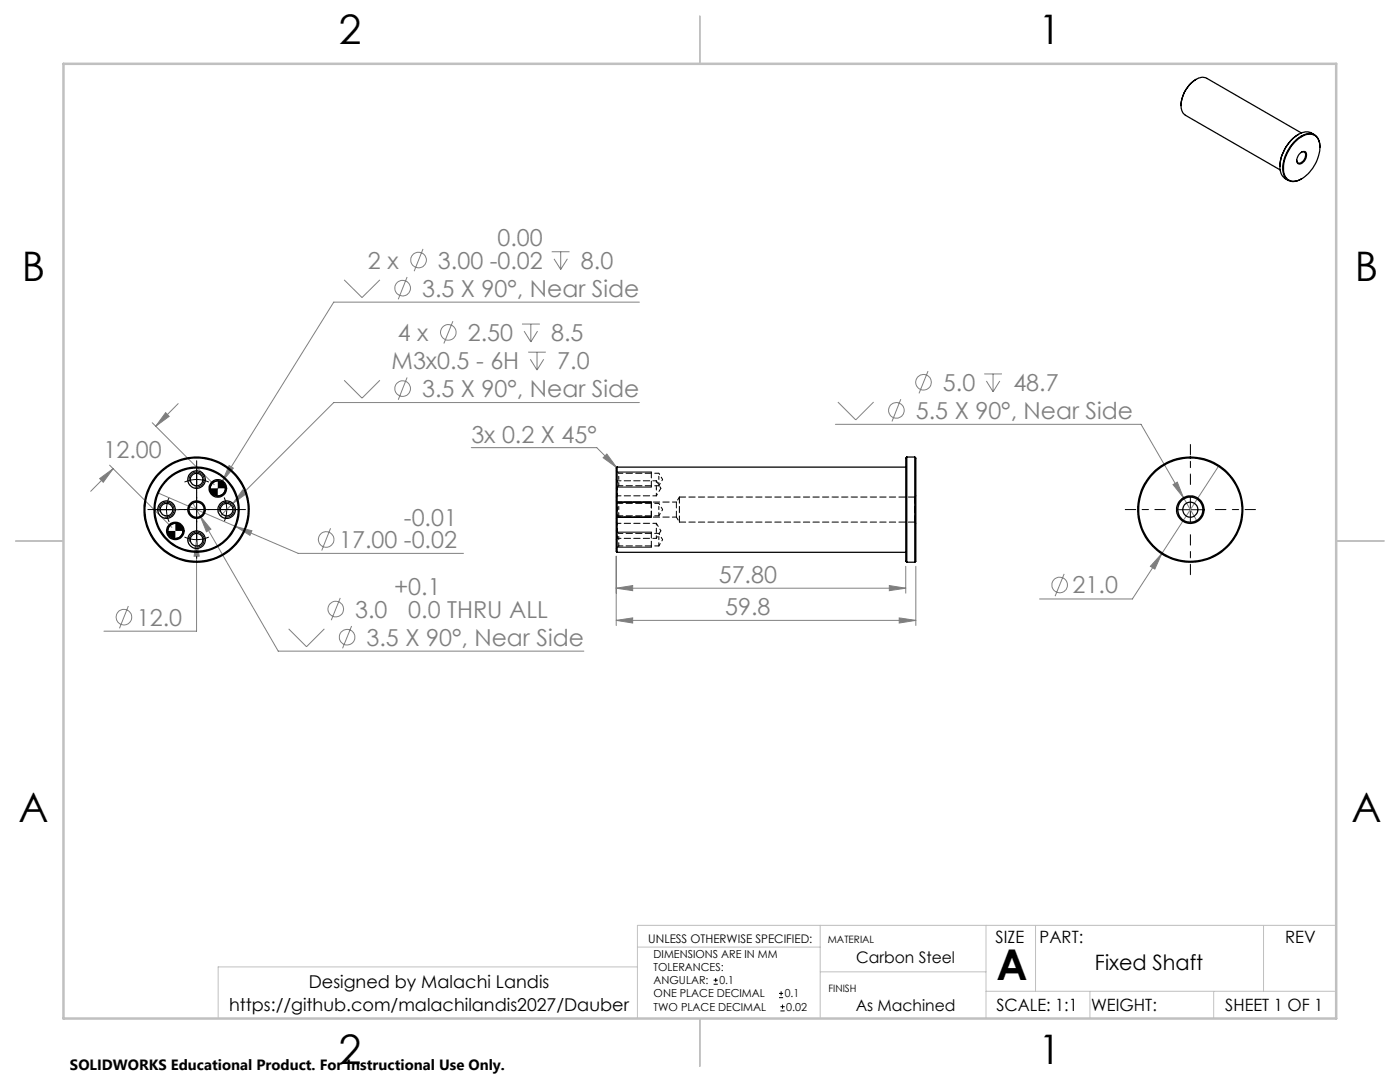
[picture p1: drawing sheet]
<svg xmlns="http://www.w3.org/2000/svg" width="279mm" height="216mm" viewBox="0 0 279 216" stroke-linecap="round" stroke-linejoin="round" font-family="sans-serif">
<g fill="none" stroke="#808080" stroke-width=".2">
<path d="M68.7 55.8l3.5 3.6 3.6-3.6M81.2 55.3l-1.7 4.4M84.4 49.7l-1.7 4.4M110.1 50.2h3.6M110.6 51.6l1.3 2.2M111.9 50.2v3.6M113.2 51.6l-1.3 2.2M68.7 75.9l3.5 3.5 3.6-3.5M81.2 75.3l-1.7 4.5M90.4 64.1l-1.8 4.4M104.2 64.7h3.5M104.6 66.1l1.3 2.1"/>
<path d="M105.4 70.3h3.5M105.8 71.7l1.4 2.1M105.9 64.7v3.5M107.2 70.3v3.5M107.3 66.1l-1.4 2.1M108.5 71.7l-1.3 2.1M127.6 60.3h-61l-22.2 35.7M179.8 79.7l-1.8 4.4M185.2 74l-1.8 4.5M196.4 74.6h3.6M196.8 76l1.4 2.2M198.2 74.6v3.6"/>
<path d="M199.5 76l-1.3 2.2M19.9 95.5l2.7-2-2 2.7zM21.9 92.8l12.4 12.4M22.6 93.5l-4.5 4.5M30.4 84.3l12.4 12.4M31.4 98.3l15.6 6.8M33.1 82.3l.7 .8-2.7 2zM35.6 80.5l-4.5 4.6M39.2 95.7v30.2h-18.5M44.4 96l-1.9 3M45.7 92.9l.9 .5-2.2 2.6zM48.4 97.8l.8 .7-2.7 2z"/>
<path d="M94.1 89.3h25l4 4M120.4 91.3l.7-.7 2 2.7zM127.6 80.3h-61l-22.6 22.6M166.7 84.7h61l8.5 14.6M167.2 80.2l3.6 3.6 3.5-3.6M234.1 96.7l.9-.5 1.2 3.1zM236.2 99.3l2.7 4.8M243.3 92.9l-11.5 17.6M38.5 100.4l1.5 2.6M39.2 107.7l.6 3.3h-1.1zM40 103l2.1 2.6-.9 .5zM40 103l15.5 26.9h61"/>
<path d="M47 105.1l3.3 .8-.4 .9zM47 105.1l12.5 5.3h33M66 105.4l-1.8 4.5M67.9 119.3l-1.8 4.5M123 117.4l3.3-.6v1.1zM123 111v13.8M123 117.4h57.8M177.5 116.8l3.3 .6-3.3 .5zM180.8 113v5.4M182.8 113v11.8M212.4 114.5l-1.8 4.5M231.8 110.5l-1.3 3.1-.9-.6z"/>
<path d="M231.8 110.5l-5.8 9h-18.5M25.6 120.9l-1.8 4.5M57.6 125.5l3.6 3.5 3.5-3.5M70.2 124.9l-1.8 4.5M123 123.8l3.3-.5v1zM123 123.8h59.8M179.5 123.3l3.3 .5-3.3 .5z"/>
<circle cx="80.4" cy="57.5" r="1.55"/>
<circle cx="83.5" cy="51.9" r="1.55"/>
<circle cx="80.4" cy="77.5" r="1.55"/>
<circle cx="89.5" cy="66.3" r="1.55"/>
<circle cx="184.3" cy="76.3" r="1.56"/>
<circle cx="178.9" cy="81.9" r="1.56"/>
<circle cx="65.1" cy="107.6" r="1.56"/>
<circle cx="211.5" cy="116.7" r="1.55"/>
<circle cx="24.7" cy="123.2" r="1.55"/>
<circle cx="67" cy="121.5" r="1.56"/>
<circle cx="69.3" cy="127.1" r="1.56"/>
</g>
<g fill="none" stroke="#000" stroke-width=".2">
<path d="M33.8 99.3a5.9 5.9 0 0 0 0 4.8M37.8 96.1a1.5 1.5 0 0 1 1.3-1.9 1.5 1.5 0 0 1 1.6 1.6 1.5 1.5 0 0 1-1.9 1.4M43.5 96a1.5 1.5 0 0 0-1.5 1.4M45 97.4a1.5 1.5 0 0 1-1.5 1.6M123.2 94.2h6.8M123.2 97.2h6.8M237.6 99.2v5M30.7 101.7h5M31.8 102.1a1.5 1.5 0 0 1 1.3-1.9 1.5 1.5 0 0 1 1.6 1.6 1.5 1.5 0 0 1-1.9 1.4M35 104.4a1.56 1.56 0 0 0-1.5 1.5M36.5 105.9a1.49 1.49 0 0 1-1.5 1.6M37.8 108.1a1.5 1.5 0 0 1 1.3-1.9 1.5 1.5 0 0 1 1.6 1.6 1.5 1.5 0 0 1-1.9 1.3"/>
<path d="M43.8 102.1a1.5 1.5 0 0 1 1.3-1.9 1.5 1.5 0 0 1 1.6 1.6 1.5 1.5 0 0 1-1.9 1.4M123.2 106.2h6.8M123.2 109.2h6.8M123.2 100.2h6.8M123.2 103.2h6.8M235.1 101.7h5M142.4 196.4h.9M142.4 195.6h.9M142.8 195.2v.8M155.5 199.1h.8M155.5 198.2h.8M155.9 197.8v.8"/>
<path d="M155.8 201.7h.8M155.8 200.9h.8M156.2 200.4v.9"/>
</g>
<path d="M39.3 95.7l-1.3 .1-1.2 .4M39.3 95.7l1.2 .1 1.2 .4M39.3 107.7l1.2-.2 1.2-.3M39.3 107.7l-1.3-.2-1.2-.3M45.3 101.7l-.2-1.3-.4-1.1M45.3 101.7l-.2 1.2-.4 1.2" fill="none" stroke="#000" stroke-width=".2" stroke-dasharray="15.2 1.3 1.3 1.3" stroke-linecap="butt"/>
<path d="M237.6 96.7v-8M232.6 101.7h-8M237.6 106.7v8M242.6 101.7h8" fill="none" stroke="#000" stroke-width=".2" stroke-dasharray="15.2 1.3 1.3 1.3" stroke-dashoffset="13.1"/>
<path d="M127.2 189h36.5M127.2 192.9h-83.7v10.3M163.7 184.6v18.6M163.7 193.9h33.1M196.8 184.6v18.6M196.8 197.8h69.9M206.7 184.6v13.2M217.5 197.8v5.4M242.2 197.8v5.4M252.2 184.6v13.2M266.7 184.6h-139.5v18.6" fill="none" stroke="#c0c0c0" stroke-width=".2"/>
<path d="M139.7 3.2v9.5M3.1 107.9h9.6M266.7 107.9h9.5M139.7 203.2v9.6" fill="none" stroke="#c0c0c0" stroke-width=".25"/>
<path d="M12.7 12.7h254v190.5h-254z" fill="none" stroke="#c0c0c0" stroke-width=".5"/>
<g fill="none" stroke="#000" stroke-width=".2" stroke-dasharray="15.2 1.3 1.3 1.3">
<path d="M39.3 96.7v-3.5M39.3 95.7v-2.5M39.3 95.7v2.5M39.3 93.2v-1.3M39.3 98.2v1.2M30.8 101.7h-1.3M34.3 101.7h-3.5M35.8 101.7h1.2M39.3 101.7v-2.5M39.3 101.7h-2.6M39.3 101.7v2.5M39.3 101.7h2.5"/>
<path d="M39.3 106.7v3.5M39.3 107.7v2.5M39.3 107.7v-2.5M39.3 110.2v1.2M39.3 105.2v-1.3M42.8 101.7h-1.3M44.3 101.7h3.5M45.3 101.7h2.5M45.3 101.7h-2.6M47.8 101.7h1.2"/>
</g>
<path d="M130 97.2v-3M130 109.2v-3M130 103.2v-3" fill="none" stroke="#000" stroke-width=".2" stroke-dasharray="1.3 .6" stroke-dashoffset=".1"/>
<path d="M47 105.1l2.9 1.7 .4-.9zM45.7 92.9l-1.3 3.1 2.2-2.6zM48.4 97.8l-1.9 2.7 2.7-2zM40 103l1.2 3.1 .9-.5zM33.1 82.3l.7 .8-2.7 2zM19.9 95.5l2.7-2-2 2.7zM39.2 107.7l-.5 3.3h1.1zM120.4 91.3l.7-.7 2 2.7zM123 117.4l3.3-.6v1.1zM177.5 116.8l3.3 .6-3.3 .5zM123 123.8l3.3-.5v1zM179.5 123.3l3.3 .5-3.3 .5zM234.1 96.7l2.1 2.6-1.2-3.1zM231.8 110.5l-2.2 2.5 .9 .6z" fill="#808080"/>
<path d="M42 97.4a1.5 1.5 0 0 0 1.5 1.6v-1.6zM43.5 96v1.4h1.5a1.5 1.5 0 0 0-1.5-1.4zM33.5 105.9a1.56 1.56 0 0 0 1.5 1.6v-1.6zM35 104.4v1.5h1.5a1.49 1.49 0 0 0-1.5-1.5z" fill="#000"/>
<g fill="none" stroke="#000" stroke-width=".25">
<path d="M238.7 15.8a6.5 6.5 0 0 0-3 5.2M258.3 28.4a3.7 3.7 0 0 1 3.9-1.4 3.1 3.1 0 0 1 1 3.7 7.2 7.2 0 0 1-4.6 5.4 2.15 2.15 0 0 1-2.4-2.7 8.1 8.1 0 0 1 2.1-5zM259.2 26.8a8 8 0 0 0-3.8 6.4M259.4 30.7a.69 .69 0 0 1 .8-.5 .69 .69 0 0 1 .5 .7 1.7 1.7 0 0 1-1.5 1.8 1.19 1.19 0 0 1 0-1.8zM259.7 26.5l-18.9-10.9a2.77 2.77 0 0 0-3.1 1 5.8 5.8 0 0 0-1.8 5.6l.7 .8 18.9 10.9M259.7 30.4h.1a.57 .57 0 0 1 .7 .1 .57 .57 0 0 1 0 .7 1.29 1.29 0 0 1-1.5 1.3l-.2-.5M262.3 26.9a3.2 3.2 0 0 0-4.2 .7 7.3 7.3 0 0 0-2.5 6.9l.4 .7 1.1 .8M263.4 29.4a2.21 2.21 0 0 0-2.7-2.7 7.5 7.5 0 0 0-4.5 8 2.16 2.16 0 0 0 3.5 1h.1M123.2 93.2v17M123.2 93.2l-.2 .2v16.6l.2 .2M123.2 93.2h57.6M181 91.2l-.2 .2v19.5a1.38 1.38 0 0 0 .2 1.3"/>
<path d="M181 91.2v21M181 91.2h1.6M182.6 91.2v21M182.6 91.2l.2 .2v19.5a1.38 1.38 0 0 1-.2 1.3M123.2 110.2h57.6M181 112.2h1.6"/>
<circle cx="39.2" cy="95.7" r="1.75"/>
<circle cx="39.2" cy="95.7" r="1.25"/>
<circle cx="43.5" cy="97.5" r="1.75"/>
<circle cx="43.5" cy="97.5" r="1.5"/>
<circle cx="33.2" cy="101.7" r="1.25"/>
<circle cx="33.2" cy="101.7" r="1.75"/>
<circle cx="35" cy="106" r="1.74"/>
<circle cx="35" cy="105.9" r="1.49"/>
<circle cx="39.2" cy="101.7" r="8.3"/>
<circle cx="39.2" cy="101.7" r="10.3"/>
<circle cx="39.2" cy="107.7" r="1.75"/>
<circle cx="39.2" cy="101.7" r="1.75"/>
<circle cx="39.2" cy="101.7" r="10.5"/>
<circle cx="39.2" cy="101.7" r="1.51"/>
<circle cx="39.2" cy="107.7" r="1.25"/>
<circle cx="39.2" cy="101.7" r="8.5"/>
<circle cx="45.2" cy="101.7" r="1.75"/>
<circle cx="45.2" cy="101.7" r="1.25"/>
<circle cx="237.5" cy="101.7" r="1.51"/>
<circle cx="237.6" cy="101.7" r="10.5"/>
<circle cx="237.6" cy="101.7" r="2.51"/>
<circle cx="237.6" cy="101.7" r="2.75"/>
<circle cx="237.6" cy="101.7" r="10.3"/>
</g>
<g fill="none" stroke="#000" stroke-width=".2" stroke-dasharray="1.3 .6" stroke-dashoffset=".6">
<path d="M123.2 98.9h7.8M123.5 95.7v-1.3M123.5 96.9v-1.2M131 95.9h-7.8M131.5 95.7v-1.3M131.5 96.9v-1.2M135.6 99.2l-.6 1M123.2 107.4h7.8M123.5 101.7v-1.3M123.5 102.9v-1.2M123.5 107.7v-1.3M123.5 108.9v-1.2"/>
<path d="M131 104.4h-7.8M131.5 101.7v-1.3M131.5 102.9v-1.2M131.5 107.7v-1.3M131.5 108.9v-1.2M135 103.2l.6 1"/>
</g>
<path d="M123.2 97.4v-1.5M123.2 98.9v-1.5M131 97.4v-1.5M131 98.9v-1.5M123.2 101.7v-1.5M123.2 103.2v-1.5M123.2 105.9v-1.5M123.2 107.4v-1.5M131 105.9v-1.5M131 107.4v-1.5" fill="none" stroke="#000" stroke-width=".2" stroke-dasharray="1.3 .6" stroke-dashoffset=".8"/>
<path d="M123 99.2l.2-.3M123.2 95.9l-.2-.2M135.6 99.2v5M182.5 99.2v5M182.5 99.2h-46.9M182.8 98.9l-.3 .3M123 107.7l.2-.3M123.2 104.4l-.2-.2M135.6 104.2h46.9M182.5 104.2l.3 .2" fill="none" stroke="#000" stroke-width=".2" stroke-dasharray="1.3 .6"/>
<path d="M135 100.2v3" fill="none" stroke="#000" stroke-width=".2" stroke-dasharray="1.3 .6" stroke-dashoffset=".1"/>
<path d="M123 97.4l.5-.5M123.5 94.4l-.5-.5M123.5 96.9h8M131.5 94.4h-8M123 103.4l.5-.5M123 109.4l.5-.5M123.5 100.4l-.5-.5M123.5 102.9h8M123.5 106.4l-.5-.5M123.5 108.9h8M131.5 100.4h-8M131.5 106.4h-8" fill="none" stroke="#000" stroke-width=".2" stroke-dasharray="1.3 .6" stroke-dashoffset=".4"/>
<path d="M131.5 96.9l.7-1.2M132.2 95.7l-.7-1.3M131.5 102.9l.7-1.2M131.5 108.9l.7-1.2M132.2 101.7l-.7-1.3M132.2 107.7l-.7-1.3" fill="none" stroke="#000" stroke-width=".2" stroke-dasharray="1.3 .6" stroke-dashoffset=".7"/>
<path d="M131 98.9l.9-1.5M131.9 97.4l-.9-1.5M131 107.4l.9-1.5M131.9 105.9l-.9-1.5" fill="none" stroke="#000" stroke-width=".2" stroke-dasharray="1.3 .6" stroke-dashoffset=".9"/>
<path d="M123.2 103.2h11.8M135 100.2h-11.8" fill="none" stroke="#000" stroke-width=".2" stroke-dasharray="1.3 .6" stroke-dashoffset=".5"/>
<text font-size="8.5" x="198.9" y="195.5">A</text>
<g font-size="8.1">
<text x="67.6" y="8.9">2</text>
<text x="207.3" y="8.9">1</text>
<text x="4.4" y="56.2">B</text>
<text x="270.4" y="56.2">B</text>
<text x="3.7" y="164.1">A</text>
<text x="269.7" y="164.1">A</text>
<text x="67.6" y="212.4">2</text>
<text x="207.3" y="212.4">1</text>
</g>
<g font-size="4.7" fill="#808080">
<text x="73.4" y="53.6">2 x</text>
<text x="87.4" y="53.6">3.00 -0.02</text>
<text x="99.3" y="49.1">0.00</text>
<text x="115.9" y="53.6">8.0</text>
<text x="84.2" y="59.2">3.5 X 90°, Near Side</text>
<text x="79.4" y="68">4 x</text>
<text x="93.4" y="68">2.50</text>
<text x="110" y="68">8.5</text>
<text x="78.1" y="73.6">M3x0.5 - 6H</text>
<text x="111.2" y="73.6">7.0</text>
<text x="188.2" y="78">5.0</text>
<text x="202.2" y="78">48.7</text>
<text x="84.2" y="79.2">3.5 X 90°, Near Side</text>
<text x="182.8" y="83.6">5.5 X 90°, Near Side</text>
<text x="94.1" y="88.3">3x 0.2 X 45°</text>
<text x="20.6" y="91.4">12.00</text>
<text x="80.6" y="104.9">-0.01</text>
<text x="67.7" y="109.3">17.00 -0.02</text>
<text x="78.6" y="118.8">+0.1</text>
<text x="143.4" y="116.3">57.80</text>
<text x="214.1" y="118.4">21.0</text>
<text x="27.3" y="124.8">12.0</text>
<text x="70.9" y="123.2">3.0</text>
<text x="81.5" y="123.3">0.0 THRU ALL</text>
<text x="144.7" y="122.8">59.8</text>
<text x="73.2" y="128.8">3.5 X 90°, Near Side</text>
</g>
<text font-size="4.2" x="218.5" y="193.5">Fixed Shaft</text>
<g font-size="3.5">
<text x="61.6" y="197.1">Designed by Malachi Landis</text>
<text x="45.7" y="201.7">https://github.com/malachilandis2027/Dauber</text>
</g>
<g font-size="3.4">
<text x="198.7" y="188.1">SIZE</text>
<text x="207.5" y="188.1">PART:</text>
<text x="256.5" y="188.2">REV</text>
<text x="198.8" y="201.7">SCALE: 1:1</text>
<text x="217.7" y="201.8">WEIGHT:</text>
<text x="244.5" y="201.7">SHEET 1 OF 1</text>
</g>
<g font-size="3.2">
<text x="170.9" y="192.2">Carbon Steel</text>
<text x="170.8" y="201.7">As Machined</text>
</g>
<text font-size="3" x="14" y="213.5">SOLIDWORKS Educational Product. For Instructional Use Only.</text>
<text font-size="2.4" x="129.4" y="188.1">UNLESS OTHERWISE SPECIFIED:</text>
<g font-size="2.2">
<text x="130.4" y="191.1">DIMENSIONS ARE IN MM</text>
<text x="130.4" y="193.7">TOLERANCES:</text>
<text x="130.4" y="196.4">ANGULAR:</text>
<text x="143.6" y="196.4">0.1</text>
<text x="130.4" y="199">ONE PLACE DECIMAL</text>
<text x="130.4" y="201.7">TWO PLACE DECIMAL</text>
<text x="156.6" y="199">0.1</text>
<text x="156.9" y="201.7">0.02</text>
</g>
<g font-size="2">
<text x="165.2" y="188.1">MATERIAL</text>
<text x="165.4" y="197.9">FINISH</text>
</g>
</svg>
